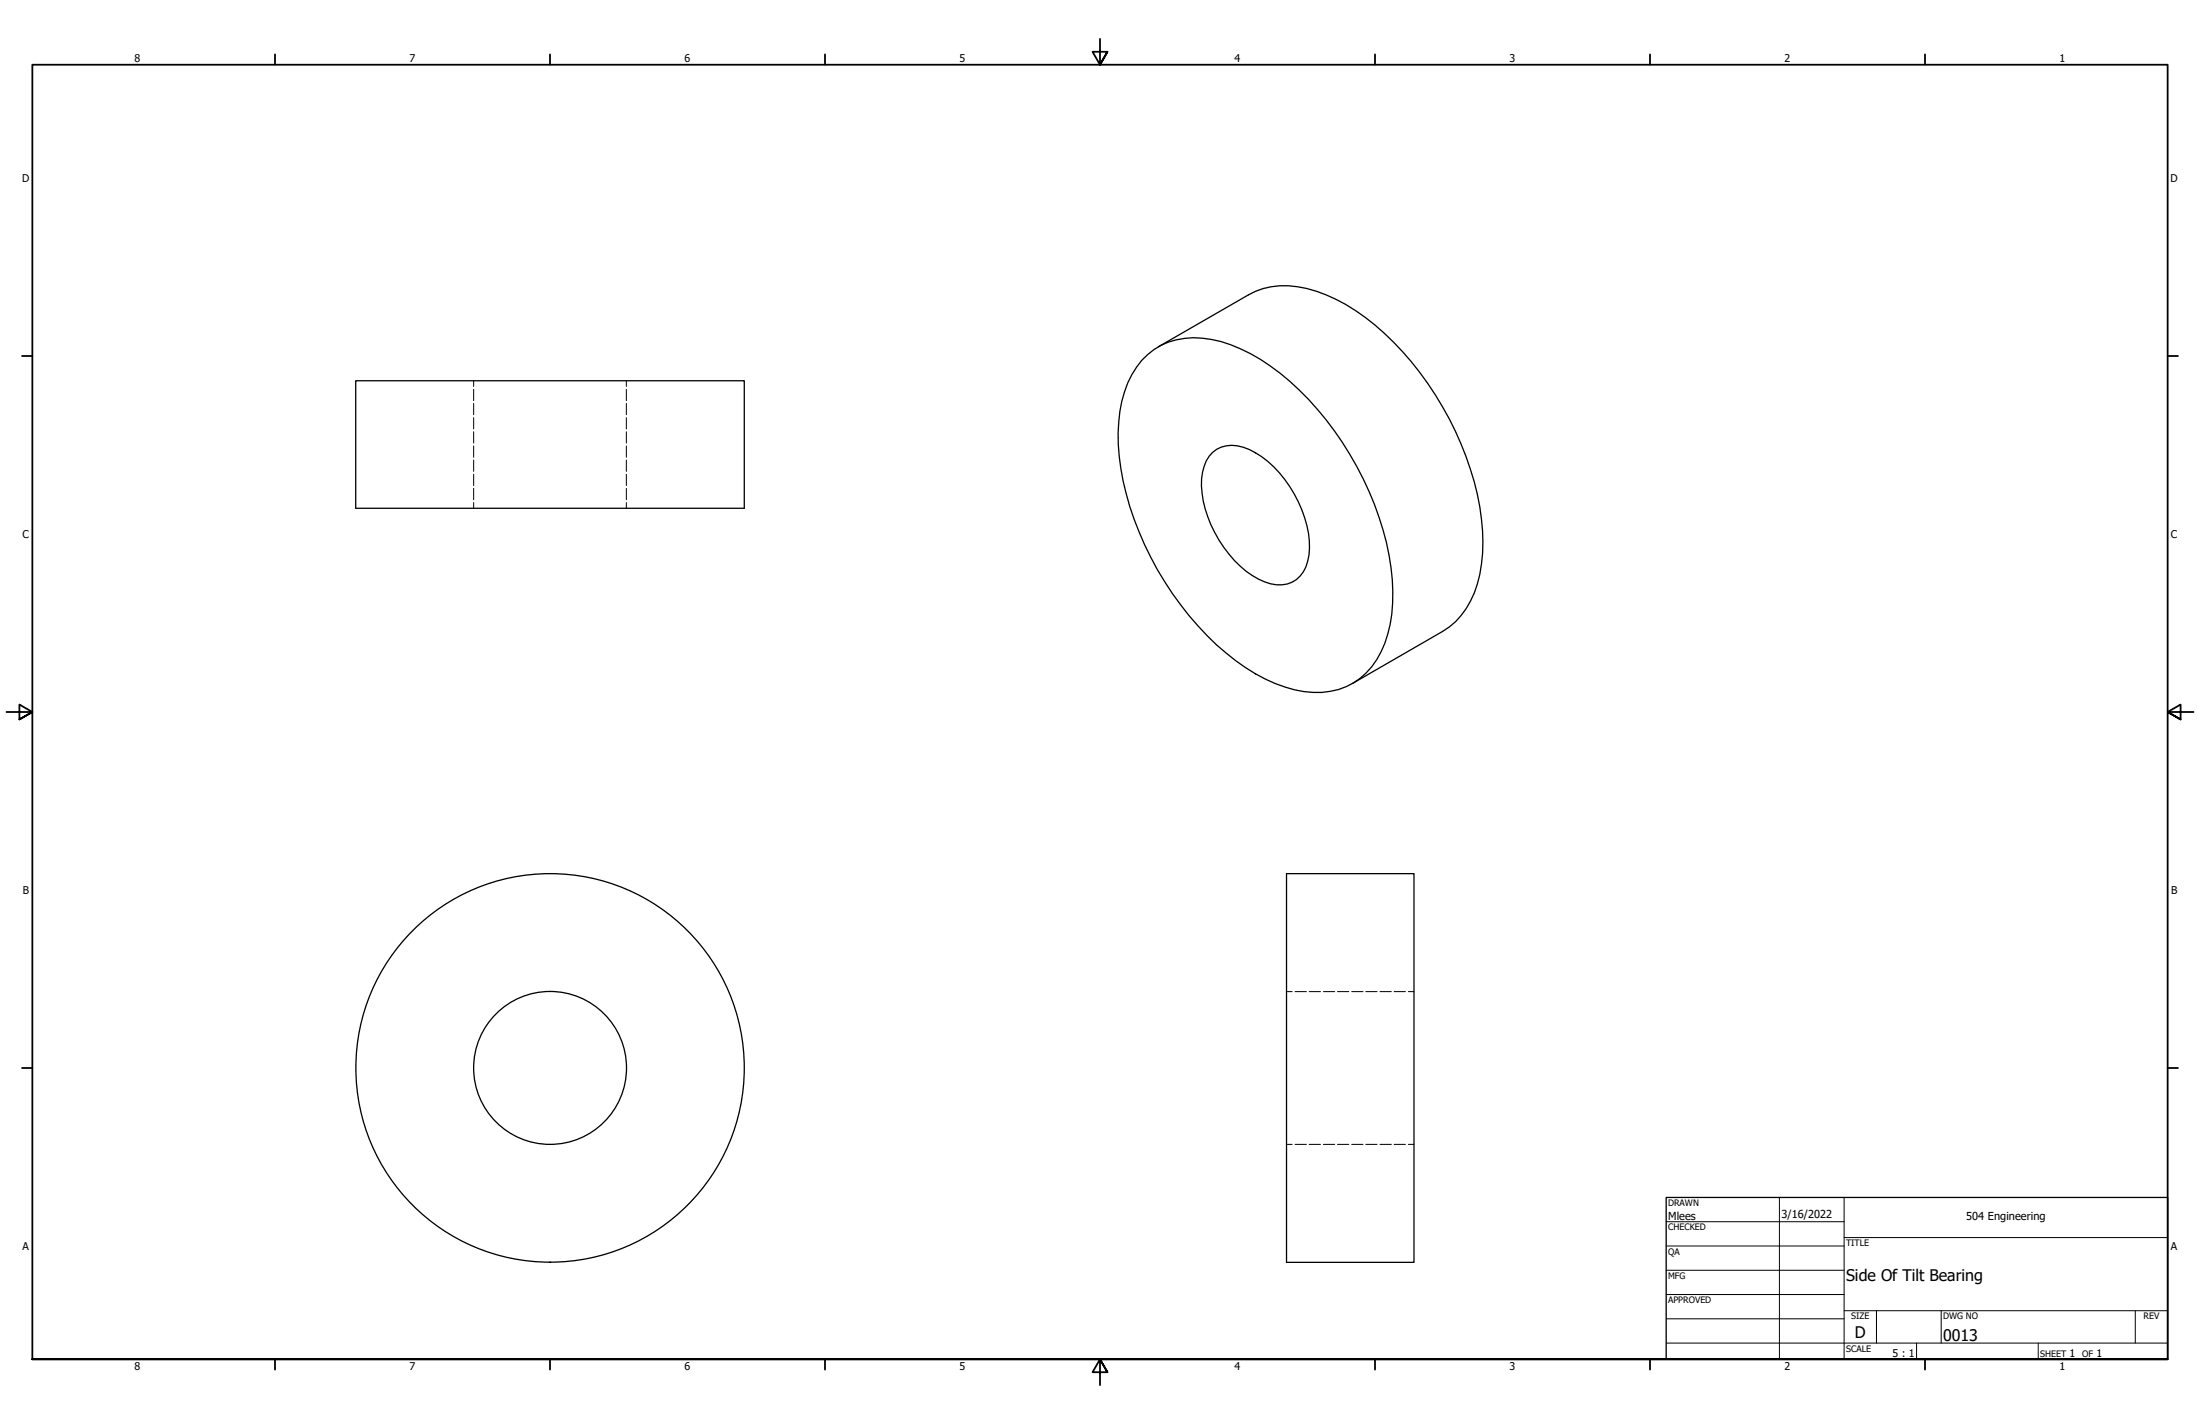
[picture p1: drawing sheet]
<svg xmlns="http://www.w3.org/2000/svg" width="864mm" height="559mm" viewBox="0 0 864 559" stroke-linecap="round" stroke-linejoin="round" font-family="sans-serif">
<!-- layer: Visible (ANSI) -->
<g fill="none" stroke="#000" stroke-width=".51">
<path d="M454.7 136.1l35.4-20.4a32 32 0 0 1 26.7-1.4 80.7 80.7 0 0 1 33.8 23.7 123.6 123.6 0 0 1 30.9 65.7 56.8 56.8 0 0 1-4.3 32.2 28.9 28.9 0 0 1-10.9 11.9l-35.3 20.4M139.6 149.4h152.6v50.1h-152.6zM448.2 141.4a27.8 27.8 0 0 1 27.4-8.2 67 67 0 0 1 30.7 16.5 124.8 124.8 0 0 1 39.7 73.1 57.5 57.5 0 0 1-3.8 32.9 27.4 27.4 0 0 1-30.3 15.7 63.3 63.3 0 0 1-30.6-15.2 123 123 0 0 1-41.9-77.1 54.6 54.6 0 0 1 4.9-32.1zM476.1 177.5a12.7 12.7 0 0 1 14.3-1.1 44.3 44.3 0 0 1 21.7 26.7 26.6 26.6 0 0 1-.5 21.3 11.6 11.6 0 0 1-15.2 3.9 42.2 42.2 0 0 1-21.1-22.4 36.8 36.8 0 0 1-3.2-20.6 13.6 13.6 0 0 1 4-7.8zM505 342.8h50.1v152.6h-50.1z"/>
<circle cx="215.9" cy="419.1" r="30"/>
<circle cx="215.9" cy="419.1" r="76.2"/>
</g>
<!-- layer: Hidden (ANSI) -->
<g fill="none" stroke="#000" stroke-width=".39">
<path d="M185.9 149.4v2.2M185.9 152.8v4.4M185.9 158.3v4.5M245.9 149.4v2.2M245.9 152.8v4.4M245.9 158.3v4.5M185.9 163.9v4.4M185.9 169.4v4.5M185.9 175v4.5M245.9 163.9v4.4M245.9 169.4v4.5M245.9 175v4.5"/>
<path d="M185.9 180.5v4.5M185.9 186.1v4.5M185.9 191.6v4.5M185.9 197.2v2.3M245.9 180.5v4.5M245.9 186.1v4.5M245.9 191.6v4.5M245.9 197.2v2.3M505 389.1h2.2M508.4 389.1h4.4M513.9 389.1h4.5M519.5 389.1h4.4"/>
<path d="M525 389.1h4.5M530.6 389.1h4.5M536.1 389.1h4.5M541.7 389.1h4.5M547.2 389.1h4.5M552.8 389.1h2.3M505 449.1h2.2M508.4 449.1h4.4M513.9 449.1h4.5M519.5 449.1h4.4M525 449.1h4.5M530.6 449.1h4.5"/>
<path d="M536.1 449.1h4.5M541.7 449.1h4.5M547.2 449.1h4.5M552.8 449.1h2.3"/>
</g>
<!-- layer: Border (ANSI) -->
<g fill="none" stroke="#000" stroke-width=".7">
<path d="M431.8 15.2v10.2l-2.9-5.1h5.8l-2.9 5.1 2.9-5.1M107.9 21.3v4.1M215.9 21.3v4.1M323.8 21.3v4.1M539.8 21.3v4.1M647.7 21.3v4.1M755.6 21.3v4.1M8.6 139.7h4.1M850.9 139.7h4.1M2.5 279.4h10.2l-5.1-2.9v5.8l5.1-2.9-5.1 2.9M861.1 279.4h-10.2l5.1-2.9v5.8l-5.1-2.9 5.1 2.9M8.6 419.1h4.1"/>
<path d="M850.9 419.1h4.1M12.7 533.4v-508h838.2v508h-838.2h838.2M107.9 533.4v4.1M215.9 533.4v4.1M323.8 533.4v4.1M434.7 538.5l-2.9-5.1 2.9 5.1h-5.8l2.9-5.1v10.2M539.8 533.4v4.1M647.7 533.4v4.1M755.6 533.4v4.1"/>
</g>
<!-- layer: Title (ANSI) -->
<g fill="none" stroke="#000" stroke-width=".39">
<path d="M654 479.4h69.9M698.5 469.9v63.5M723.9 469.9v63.5M654 488.9h69.9M654 498.5h69.9M723.9 485.6h127M654 508h69.9M654 517.5h69.9M723.9 514.3h127M736.6 514.3v12.7M762 514.3v12.7M838.2 514.3v12.7"/>
<path d="M654 527h196.9M752.3 527v6.4M800.1 527v6.4"/>
</g>
<path d="M654 469.9h196.9v63.5h-196.9z" fill="none" stroke="#000" stroke-width=".51"/>
<g font-size="6.3">
<text x="724.7" y="502.9">Side Of Tilt Bearing</text>
<text x="728.1" y="524.9">D</text>
<text x="762.8" y="526.2">0013</text>
</g>
<g font-size="4.3">
<text x="654.8" y="478.6">Mlees</text>
<text x="699.3" y="478">3/16/2022</text>
<text x="771.8" y="478.9">504 Engineering</text>
</g>
<g font-size="4.2">
<text x="52.8" y="24.4">8</text>
<text x="160.8" y="24.4">7</text>
<text x="268.7" y="24.4">6</text>
<text x="376.7" y="24.4">5</text>
<text x="484.6" y="24.4">4</text>
<text x="592.6" y="24.4">3</text>
<text x="700.5" y="24.4">2</text>
<text x="808.5" y="24.4">1</text>
<text x="8.8" y="71.4">D</text>
<text x="852" y="71.4">D</text>
<text x="8.9" y="211.1">C</text>
<text x="852.2" y="211.1">C</text>
<text x="9" y="350.8">B</text>
<text x="852.2" y="350.8">B</text>
<text x="8.9" y="490.5">A</text>
<text x="852.2" y="490.5">A</text>
<text x="742.9" y="532.6">5 : 1</text>
<text x="812.4" y="532.6">1</text>
<text x="823" y="532.6">1</text>
<text x="52.8" y="537.5">8</text>
<text x="160.8" y="537.5">7</text>
<text x="268.7" y="537.5">6</text>
<text x="376.7" y="537.5">5</text>
<text x="484.6" y="537.5">4</text>
<text x="592.6" y="537.5">3</text>
<text x="700.5" y="537.5">2</text>
<text x="808.5" y="537.5">1</text>
</g>
<g font-size="3.5">
<text x="654.8" y="473.2">DRAWN</text>
<text x="654.8" y="482.8">CHECKED</text>
<text x="724.7" y="488.9">TITLE</text>
<text x="654.8" y="492.3">QA</text>
<text x="654.8" y="501.8">MFG</text>
<text x="654.8" y="511.4">APPROVED</text>
<text x="726.7" y="517.7">SIZE</text>
<text x="762.8" y="517.7">DWG NO</text>
<text x="841.4" y="517.7">REV</text>
<text x="724.7" y="530.4">SCALE</text>
<text x="800.9" y="532.6">SHEET</text>
<text x="817.4" y="532.6">OF</text>
</g>
</svg>
